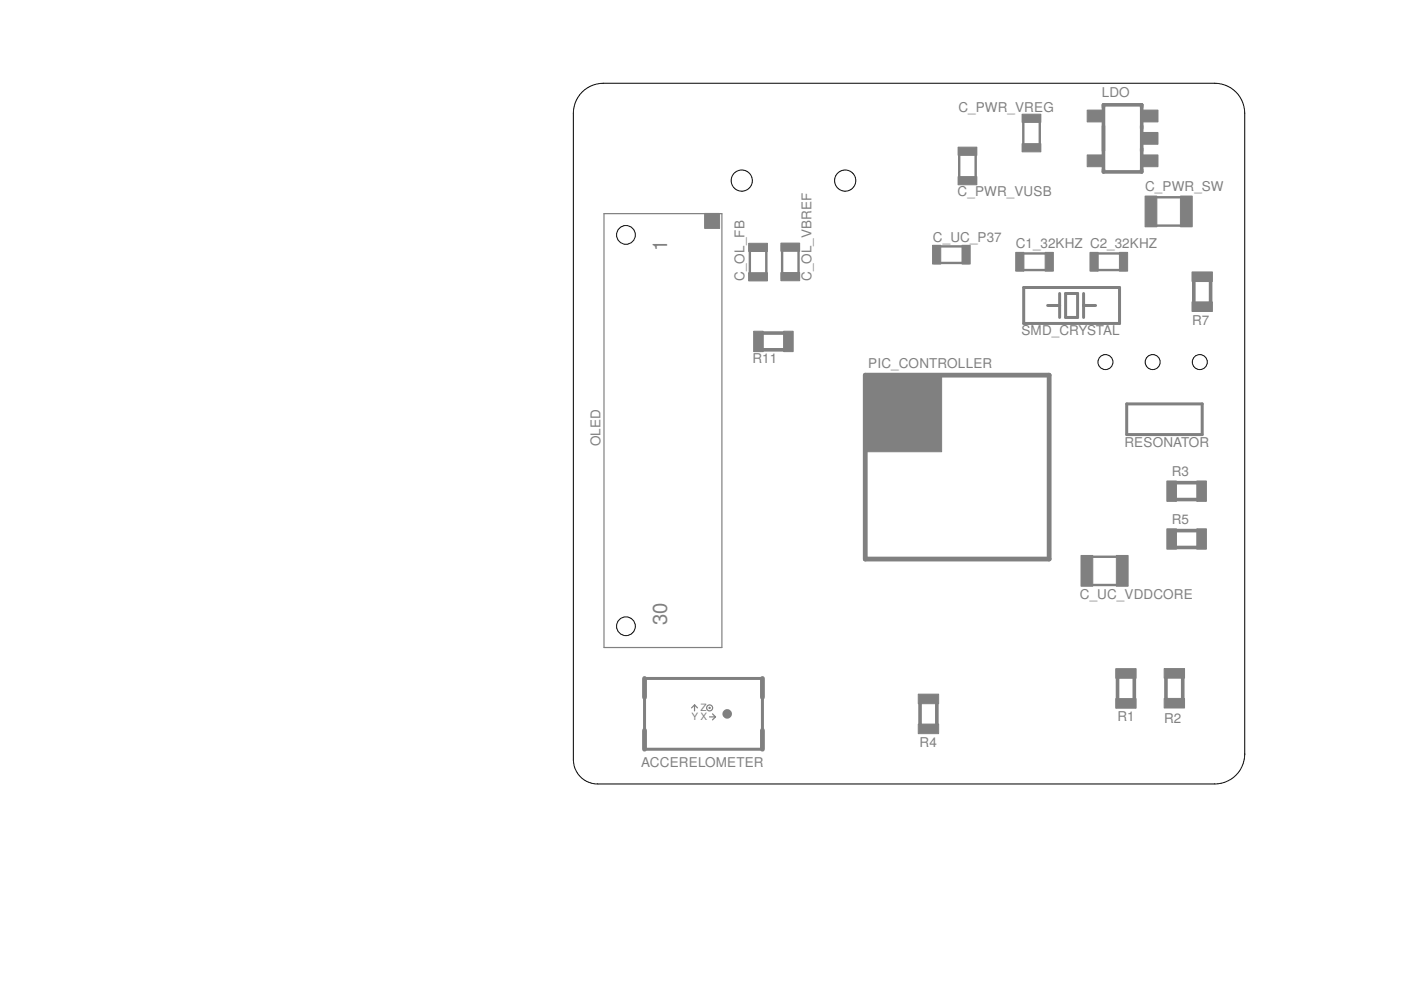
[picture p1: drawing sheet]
<svg xmlns="http://www.w3.org/2000/svg" width="297mm" height="210mm" viewBox="0 0 297 210" stroke-linecap="round" stroke-linejoin="round" font-family="sans-serif">
<g fill="none" stroke="#808080" stroke-width="1">
<path d="M183.5 79.5h38.9v39h-38.9zM136.7 143.8v4M136.7 154.9v4M161.6 143.8v4M161.6 154.9v4"/>
<circle cx="154.2" cy="151.4" r=".51"/>
</g>
<g fill="none" stroke="#808080" stroke-width=".25">
<path d="M128.1 45.3h25v92h-25zM147.3 149.5v1.2M147.3 149.5l-.7 .6M147.3 149.5l.6 .6M150.4 152h1.3M151.1 151.4l.6 .6M151.7 152l-.6 .6"/>
<circle cx="150.5" cy="150.1" r=".64"/>
<circle cx="150.5" cy="150.1" r=".13"/>
</g>
<g fill="#808080" stroke="#808080" stroke-width=".21">
<path d="M149.4 45.3h3.2v3.1h-3.2z"/>
<path d="M203.1 31.2h4v1.7h-4z"/>
<path d="M203.1 37.4h4v1.8h-4z"/>
<path d="M250.3 41.6h2.5v6.5h-2.5z"/>
<path d="M242.8 41.6h2.5v6.5h-2.5z"/>
<path d="M216.7 30.5h4v1.7h-4z"/>
<path d="M216.7 24.2h4v1.8h-4z"/>
<path d="M183.8 79.9h15.8v15.9h-15.8z"/>
<path d="M237.3 53.5h1.8v4h-1.8z"/>
<path d="M231.1 53.5h1.7v4h-1.7z"/>
<path d="M215.3 53.5h1.8v4h-1.8z"/>
<path d="M221.6 53.5h1.7v4h-1.7z"/>
<path d="M204 52h1.7v4h-1.7z"/>
<path d="M197.7 52h1.8v4h-1.8z"/>
<path d="M236.6 148.1h4.3v2.1h-4.3z"/>
<path d="M236.6 141.8h4.3v2h-4.3z"/>
<path d="M246.8 148.1h4.3v2h-4.3z"/>
<path d="M246.8 141.8h4.3v2h-4.3z"/>
<path d="M194.7 147.2h4.3v2h-4.3z"/>
<path d="M194.7 153.5h4.3v2.1h-4.3z"/>
<path d="M229.2 117.8h2.5v6.5h-2.5z"/>
<path d="M236.7 117.8h2.5v6.5h-2.5z"/>
<path d="M158.7 57.8h4v1.8h-4z"/>
<path d="M158.7 51.6h4v1.7h-4z"/>
<path d="M165.6 57.8h3.9v1.7h-3.9z"/>
<path d="M165.6 51.5h3.9v1.8h-3.9z"/>
<path d="M159.8 70.2h2v4.3h-2z"/>
<path d="M166.1 70.2h2.1v4.3h-2.1z"/>
<path d="M242.3 32.9h3.2v2.4h-3.2z"/>
<path d="M242.3 28.1h3.2v2.5h-3.2z"/>
<path d="M242.3 23.3h3.2v2.5h-3.2z"/>
<path d="M230.5 23.3h3.3v2.5h-3.3z"/>
<path d="M230.5 32.9h3.3v2.4h-3.3z"/>
<path d="M253.7 102h2.1v4.3h-2.1z"/>
<path d="M247.4 102h2v4.3h-2z"/>
<path d="M253.7 112.1h2.1v4.3h-2.1z"/>
<path d="M247.4 112.1h2v4.3h-2z"/>
<path d="M252.7 64h4.3v2h-4.3z"/>
<path d="M252.7 57.7h4.3v2h-4.3z"/>
</g>
<g fill="none" stroke="#808080" stroke-width=".76">
<path d="M234 22.2h8.1v14.2h-8.1zM253.1 59.7v4.3M256.7 59.7v4.3M161.8 70.6h4.3M161.8 74.2h4.3M249.4 105.9h4.3M249.4 102.3h4.3M249.4 116.1h4.3M249.4 112.5h4.3M195.1 149.2v4.3M198.6 149.2v4.3M236.9 143.8v4.3"/>
<path d="M240.5 143.8v4.3M247.2 143.8v4.3M250.8 143.8v4.3"/>
</g>
<path d="M217 61h20.4v7.6h-20.4zM222.1 64.8h2.6M224.7 62.2v5.1M225.9 62.2h2.6v5.1h-2.6zM229.7 64.8h2.6M229.7 62.2v5.1M238.9 85.6h16v6.5h-16zM136.7 143.8h24.9v15.1h-24.9z" fill="none" stroke="#808080" stroke-width=".63"/>
<g fill="none" stroke="#808080" stroke-width=".51">
<path d="M203.4 31.6v7.2M206.9 31.6v7.2M217 24.6v7.2M220.5 24.6v7.2M159 51.9v7.3M162.5 51.9v7.3M165.8 51.9v7.3M169.3 51.9v7.3M198.1 55.8h7.2M198.1 52.2h7.2M215.7 57.3h7.3M215.7 53.7h7.3"/>
<path d="M231.5 57.3h7.2M231.5 53.7h7.2M243.2 47.8h9.2M243.2 41.8h9.2M229.6 118h9.2M229.6 124h9.2"/>
</g>
<g fill="none" stroke="#000" stroke-width=".21">
<path d="M263.9 159.9a6.4 6.4 0 0 1-6.3 6.3h-130.8a5.1 5.1 0 0 1-5.2-5.1v-137.1a6.4 6.4 0 0 1 6.3-6.3h129.7a6.4 6.4 0 0 1 6.3 6.3v136"/>
<circle cx="157.3" cy="38.3" r="2.24"/>
<circle cx="179.2" cy="38.3" r="2.24"/>
<circle cx="132.7" cy="49.8" r="1.99"/>
<circle cx="234.4" cy="76.8" r="1.59"/>
<circle cx="244.4" cy="76.8" r="1.59"/>
<circle cx="254.4" cy="76.8" r="1.59"/>
<circle cx="132.7" cy="132.8" r="1.99"/>
</g>
<g font-size="4.3" fill="#808080">
<text x="141.5" y="53.2" transform="rotate(-90 141.5 53.2)">1</text>
<text x="141.5" y="132.6" transform="rotate(-90 141.5 132.6)">30</text>
</g>
<g font-size="2.9" fill="#808080">
<text x="203.2" y="23.8">C_PWR_VREG</text>
<text x="233.6" y="20.6">LDO</text>
<text x="203" y="41.6">C_PWR_VUSB</text>
<text x="242.8" y="40.6">C_PWR_SW</text>
<text x="197.8" y="51.2">C_UC_P37</text>
<text x="215.4" y="52.6">C1_32KHZ C2_32KHZ</text>
<text x="157.9" y="59.6" transform="rotate(-90 157.9 59.6)">C_OL_FB</text>
<text x="172.1" y="59.6" transform="rotate(-90 172.1 59.6)">C_OL_VBREF</text>
<text x="216.6" y="71.1">SMD_CRYSTAL</text>
<text x="252.8" y="68.8">R7</text>
<text x="159.6" y="77">R11</text>
<text x="184.1" y="78.1">PIC_CONTROLLER</text>
<text x="127.3" y="94.7" transform="rotate(-90 127.3 94.7)">OLED</text>
<text x="238.4" y="94.7">RESONATOR</text>
<text x="248.4" y="101">R3</text>
<text x="248.4" y="111.1">R5</text>
<text x="229" y="126.9">C_UC_VDDCORE</text>
<text x="236.9" y="152.9">R1</text>
<text x="246.8" y="153.2">R2</text>
<text x="195" y="158.3">R4</text>
<text x="136" y="162.5">ACCERELOMETER</text>
</g>
<g font-size="2.1" fill="#808080">
<text x="146.6" y="152.6">Y X</text>
<text x="148.5" y="150.7">Z</text>
</g>
</svg>
